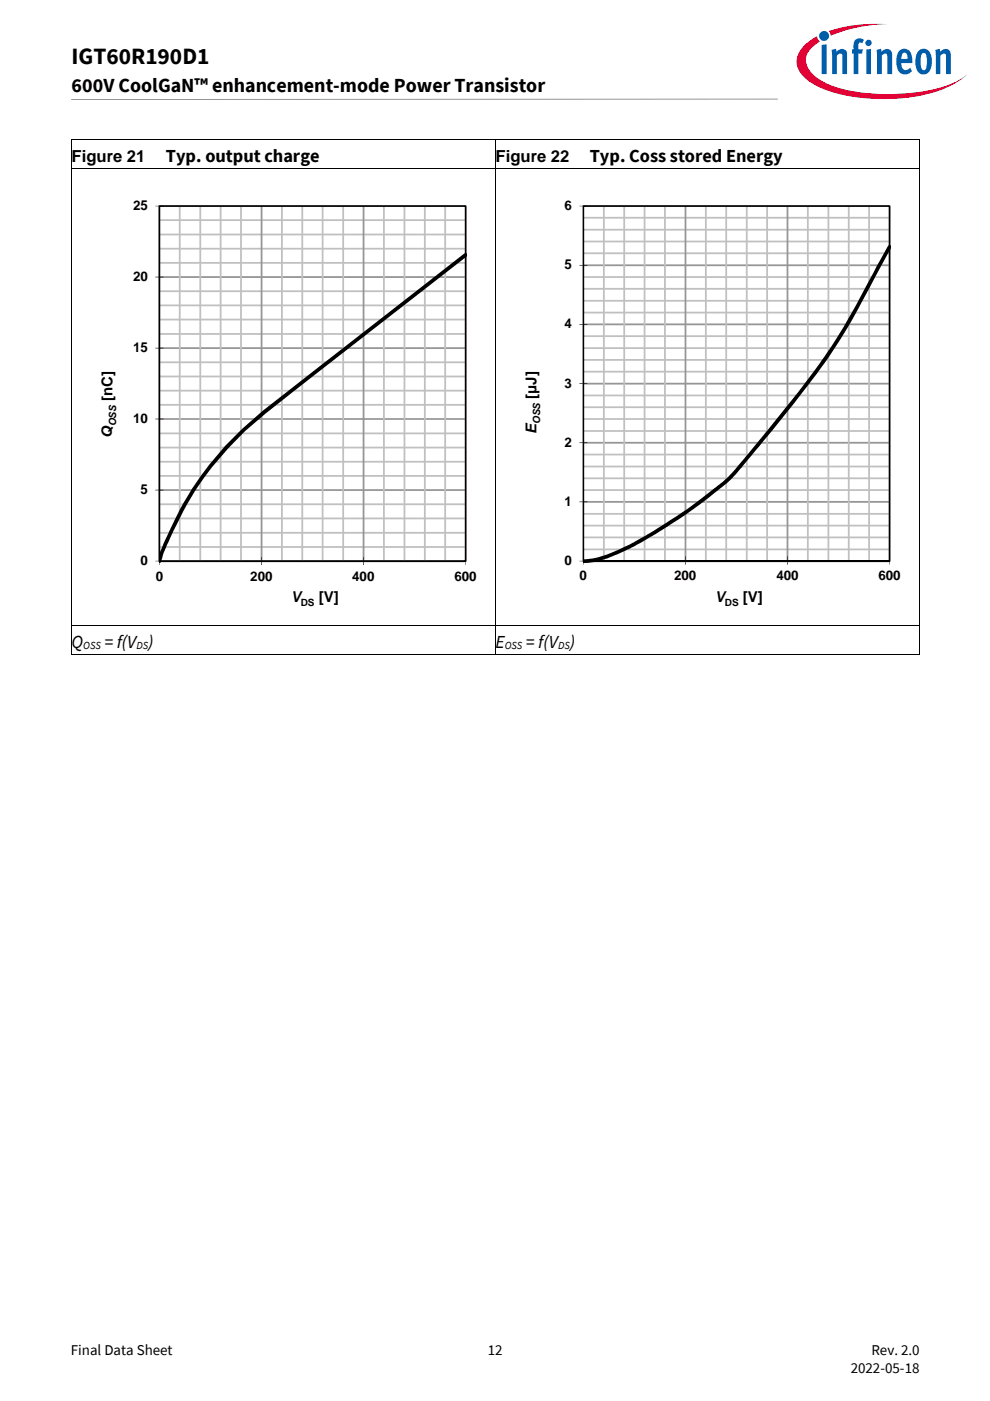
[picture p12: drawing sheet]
<svg xmlns="http://www.w3.org/2000/svg" width="210mm" height="297mm" viewBox="0 0 210 297" stroke-linecap="round" stroke-linejoin="round" font-family="sans-serif">
<path d="M175.8 6.6l.3 .4 .1 .6a31.5 31.5 0 0 1 12.1-2.5 33.4 33.4 0 0 0-12.5 1.5zM170.3 9.9a4.3 4.3 0 0 0 .2 6.5 20.3 20.3 0 0 0 11.3 4.3 36.8 36.8 0 0 0 19.1-2.2l2.5-1.3 1.7-1.4a18.6 18.6 0 0 1-9.4 3.6 44.9 44.9 0 0 1-18.4-1 10.2 10.2 0 0 1-5.8-3.8 3.5 3.5 0 0 1 1.1-4.9l1.3-.9-.4-.5-.2-.6a10.8 10.8 0 0 0-3 2.2z" fill-rule="evenodd" fill="#e30034"/>
<path d="M173.7 7.6a1.06 1.06 0 0 0 2.1 0 1.06 1.06 0 0 0-2.1 0zM174.3 9.5v6.2h1v-6.3zM176.4 10.6l.1 5.1h1v-3.9a.62 .62 0 0 1 .8-.5 .62 .62 0 0 1 .4 .9v3.5h1v-4a1.14 1.14 0 0 0-.7-1.3 1.14 1.14 0 0 0-1.3 .3l-.3 .3-.1-.7zM181.5 8.4l-.4 .9v1.2h-.4v.8h.4v4.4h1v-4.4h.7l.2-.8h-.9v-1.2l.4-.3 .4 .2 .3-.8-1-.3zM183.8 10.5v5.2h.9v-5.3zM183.5 9.1a.7 .7 0 0 0 1.4 0 .7 .7 0 0 0-1.4 0zM185.9 10.6l.1 5.1h1v-3.9a.76 .76 0 0 1 1.1-.3l.1 4.2h1v-4a1.2 1.2 0 0 0-.8-1.3 1.2 1.2 0 0 0-1.4 .6l-.1-.7zM190.8 10.7a4 4 0 0 0 .3 4.9 1.83 1.83 0 0 0 2.3-.5l-.4-.7a.98 .98 0 0 1-1.1 .4 .98 .98 0 0 1-.7-1v-.4h2.3a2.63 2.63 0 0 0-1.3-3 1.47 1.47 0 0 0-1.4 .3zM191.4 11.4a.66 .66 0 0 1 .9-.1 .66 .66 0 0 1 .2 .8v.4h-1.3zM195 10.6a4 4 0 0 0-.1 4.9 1.64 1.64 0 0 0 2.6-1.3l.1-.6a2.81 2.81 0 0 0-1.2-3.2h-1zM195.6 11.4l.3-.2a1.17 1.17 0 0 1 .7 1.4v.8a1.31 1.31 0 0 1-.6 1.5 1.51 1.51 0 0 1-.8-1.9l.1-.8zM198.4 10.6l.1 5.1h1v-3.9a.82 .82 0 0 1 1.1-.3l.1 4.2h1v-4a1.19 1.19 0 0 0-.8-1.3 1.19 1.19 0 0 0-1.5 .6l-.1-.7z" fill-rule="evenodd" fill="#005da9"/>
<g fill="none" stroke="#000" stroke-width=".21">
<path d="M15.1 21h149.9M15.1 29.7v5.9M15.1 35.7v96.9M15.2 29.6h89.7M15.2 35.6h89.7M105 29.7v5.9M105 35.7v96.9M105.1 29.6h89.8M105.1 35.6h89.8M194.9 29.7v5.9M194.9 35.7v96.9M15.1 132.8v5.8"/>
<path d="M15.2 132.7h89.7M15.2 138.7h89.7M105 132.8v5.8M105.1 132.7h89.8M105.1 138.7h89.8M194.9 132.8v5.8"/>
</g>
<path d="M15 29.6h.2v.1h-.2zM15 35.6h.2v.1h-.2zM104.9 29.6h.2v.1h-.2zM104.9 35.6h.2v.1h-.2zM194.9 29.6h.1v.1h-.1zM194.9 35.6h.1v.1h-.1zM15 132.6h.2v.2h-.2zM15 138.6h.2v.2h-.2zM104.9 132.6h.2v.2h-.2zM104.9 138.6h.2v.2h-.2zM194.9 132.6h.1v.2h-.1zM194.9 138.6h.1v.2h-.1z" fill="#000"/>
<path d="M33.8 43.7h65v75.3h-65z" fill="#fff"/>
<path d="M33.8 115.8h65v.4h-65zM33.8 112.8h65v.4h-65zM33.8 109.7h65v.4h-65zM33.8 106.7h65v.4h-65zM33.8 100.7h65v.4h-65zM33.8 97.7h65v.4h-65zM33.8 94.7h65v.4h-65zM33.8 91.7h65v.4h-65zM33.8 85.6h65v.4h-65zM33.8 82.6h65v.4h-65zM33.8 79.6h65v.4h-65zM33.8 76.6h65v.4h-65zM33.8 70.6h65v.4h-65zM33.8 67.6h65v.3h-65zM33.8 64.6h65v.3h-65zM33.8 61.6h65v.3h-65zM33.8 55.5h65v.4h-65zM33.8 52.5h65v.4h-65zM33.8 49.5h65v.4h-65zM33.8 46.5h65v.4h-65z" fill="#c0c0c0"/>
<path d="M33.8 118.8h65v.4h-65zM33.8 103.7h65v.4h-65zM33.8 88.6h65v.4h-65zM33.8 73.6h65v.4h-65zM33.8 58.6h65v.3h-65zM33.8 43.5h65v.4h-65z" fill="#969696"/>
<path d="M37.9 43.7h.4v75.3h-.4zM42.3 43.7h.4v75.3h-.4zM46.6 43.7h.4v75.3h-.4zM50.9 43.7h.4v75.3h-.4zM59.6 43.7h.4v75.3h-.4zM63.9 43.7h.4v75.3h-.4zM68.2 43.7h.4v75.3h-.4zM72.6 43.7h.4v75.3h-.4zM81.2 43.7h.4v75.3h-.4zM85.6 43.7h.4v75.3h-.4zM89.9 43.7h.4v75.3h-.4zM94.2 43.7h.4v75.3h-.4z" fill="#c0c0c0"/>
<path d="M55.3 43.7h.4v75.3h-.4zM76.9 43.7h.4v75.3h-.4zM98.6 43.7h.3v75.3h-.3z" fill="#969696"/>
<g fill="#000">
<path d="M51.4 90.9l4.4-3.9 42.7-33.3 .5 .1v.6l-13 10.1a881.4 881.4 0 0 0-34.1 26.9 70.9 70.9 0 0 0-16.7 24.8l-1.1 3.1h-.4v-1.2a23.7 23.7 0 0 1 2.5-6 65.1 65.1 0 0 1 15.2-21.2z"/>
<path d="M33.7 43.6h65.2v75.5h-65.2zM34 43.7v75.3l-.2-.2h65l-.2 .2v-75.3l.2 .2h-65z"/>
<path d="M32.9 118.9l1.8 .1zM32.9 103.8h1.8v.2h-1.8zM32.9 88.8h1.8v.1h-1.8zM32.9 73.7h1.8v.2h-1.8zM32.9 58.7h1.8v.1h-1.8zM32.9 43.6l1.8 .1z"/>
<path d="M33.8 118.1l.1 1.7zM55.4 118.1h.1v1.7h-.1zM77 118.1h.2v1.7h-.2zM98.7 118.1l.1 1.7z"/>
</g>
<path d="M33.8 43.7v75.3h65" fill="none" stroke="#000" stroke-width=".21"/>
<path d="M123.7 43.7h65v75.3h-65z" fill="#fff"/>
<path d="M123.7 116.3h65v.4h-65zM123.7 113.8h65v.3h-65zM123.7 111.3h65v.3h-65zM123.7 108.8h65v.3h-65zM123.7 103.7h65v.4h-65zM123.7 101.2h65v.4h-65zM123.7 98.7h65v.4h-65zM123.7 96.2h65v.4h-65zM123.7 91.2h65v.4h-65zM123.7 88.6h65v.4h-65zM123.7 86.1h65v.4h-65zM123.7 83.7h65v.3h-65zM123.7 78.6h65v.4h-65zM123.7 76.1h65v.4h-65zM123.7 73.6h65v.4h-65zM123.7 71.1h65v.4h-65zM123.7 66.1h65v.4h-65zM123.7 63.6h65v.4h-65zM123.7 61h65v.4h-65zM123.7 58.6h65v.3h-65zM123.7 53.5h65v.4h-65zM123.7 51h65v.4h-65zM123.7 48.5h65v.4h-65zM123.7 46h65v.4h-65z" fill="#c0c0c0"/>
<path d="M123.7 118.8h65v.4h-65zM123.7 106.2h65v.4h-65zM123.7 93.7h65v.4h-65zM123.7 81.2h65v.3h-65zM123.7 68.6h65v.4h-65zM123.7 56h65v.4h-65zM123.7 43.5h65v.4h-65z" fill="#969696"/>
<path d="M127.9 43.7h.4v75.3h-.4zM132.2 43.7h.4v75.3h-.4zM136.5 43.7h.4v75.3h-.4zM140.8 43.7h.4v75.3h-.4zM149.5 43.7h.4v75.3h-.4zM153.8 43.7h.4v75.3h-.4zM158.2 43.7h.4v75.3h-.4zM162.5 43.7h.4v75.3h-.4zM171.2 43.7h.3v75.3h-.3zM175.5 43.7h.4v75.3h-.4zM179.8 43.7h.4v75.3h-.4zM184.1 43.7h.4v75.3h-.4z" fill="#c0c0c0"/>
<path d="M145.2 43.7h.4v75.3h-.4zM166.8 43.7h.4v75.3h-.4zM188.5 43.7h.3v75.3h-.3z" fill="#969696"/>
<g fill="#000">
<path d="M188.5 52h.2a.39 .39 0 0 1 .2 .5l-3 5.7a139.2 139.2 0 0 1-18.8 28.9l-5.4 6.7a72.7 72.7 0 0 1-8 9l-1.3 1.1a107.1 107.1 0 0 1-21.4 13.6l-2.1 .9-2.3 .6-1.3 .3h-1.5a.44 .44 0 0 1-.1-.7 .44 .44 0 0 1 .6 0l2.3-.4 3-1 4-1.8 4.2-2.4a109.4 109.4 0 0 0 17-12.3l5.1-6a226.8 226.8 0 0 0 18.3-24.2 202 202 0 0 0 7.8-14.1z"/>
<path d="M123.6 43.6h65.2v75.5h-65.2zM123.9 43.7v75.3l-.2-.2h65l-.2 .2v-75.3l.2 .2h-65z"/>
<path d="M122.9 118.9l1.7 .1zM122.9 106.3h1.7v.2h-1.7zM122.9 93.8h1.7v.1h-1.7zM122.9 81.3h1.7v.1h-1.7zM122.9 68.7h1.7v.1h-1.7zM122.9 56.2h1.7v.1h-1.7zM122.9 43.6l1.7 .1z"/>
<path d="M123.7 118l.1 1.7zM145.3 118h.2v1.7h-.2zM167 118h.1v1.7h-.1zM188.6 118l.1 1.7z"/>
</g>
<path d="M123.7 43.7v75.3M123.7 118.8h65" fill="none" stroke="#000" stroke-width=".21"/>
<text font-size="4.9" x="15.2" y="13.6">IGT60R190D1</text>
<text font-size="4.2" x="15.2" y="19.5">600V CoolGaN™ enhancement-mode Power Transistor</text>
<g font-size="3.9">
<text x="35.2" y="34.3">Typ. output charge</text>
<text x="125.1" y="34.3">Typ. Coss stored Energy</text>
<text x="15.2" y="137.3">Q</text>
<text x="22.1" y="137.3">= f(V )</text>
<text x="105.1" y="137.3">E</text>
<text x="111.5" y="137.3">= f(V )</text>
</g>
<g font-size="3.5">
<text x="15.2" y="34.3">Figure 21</text>
<text x="105.1" y="34.3">Figure 22</text>
</g>
<g font-size="3.2">
<text x="23.9" y="85" transform="rotate(-90 23.9 85)">[nC]</text>
<text x="113.8" y="84.5" transform="rotate(-90 113.8 84.5)">[μJ]</text>
<text x="23.9" y="92.8" transform="rotate(-90 23.9 92.8)">Q</text>
<text x="113.8" y="92" transform="rotate(-90 113.8 92)">E</text>
<text x="61.7" y="127.7">V</text>
<text x="67.6" y="127.7">[V]</text>
<text x="151.6" y="127.7">V</text>
<text x="157.6" y="127.7">[V]</text>
<text x="15" y="287.2">Final Data Sheet</text>
<text x="103.5" y="287.2">12</text>
<text x="184.8" y="287.2">Rev. 2.0</text>
<text x="180.5" y="291.2">2022-05-18</text>
</g>
<g font-size="2.8">
<text x="28.2" y="44.5">25</text>
<text x="119.7" y="44.5">6</text>
<text x="28.2" y="59.6">20</text>
<text x="119.7" y="57.1">5</text>
<text x="119.7" y="69.6">4</text>
<text x="28.2" y="74.7">15</text>
<text x="119.7" y="82.2">3</text>
<text x="28.2" y="89.7">10</text>
<text x="119.7" y="94.7">2</text>
<text x="29.8" y="104.8">5</text>
<text x="119.7" y="107.3">1</text>
<text x="29.8" y="119.8">0</text>
<text x="119.7" y="119.8">0</text>
<text x="33" y="123.1">0</text>
<text x="53.1" y="123.1">200</text>
<text x="74.7" y="123.1">400</text>
<text x="96.4" y="123.1">600</text>
<text x="122.9" y="123.1">0</text>
<text x="143" y="123.1">200</text>
<text x="164.7" y="123.1">400</text>
<text x="186.3" y="123.1">600</text>
</g>
<g font-size="2.3">
<text x="17.6" y="137.6">OSS</text>
<text x="29" y="137.6">DS</text>
<text x="107.1" y="137.6">OSS</text>
<text x="118.4" y="137.6">DS</text>
</g>
<g font-size="2.1">
<text x="114.6" y="89.9" transform="rotate(-90 114.6 89.9)">OSS</text>
<text x="24.6" y="90.4" transform="rotate(-90 24.6 90.4)">OSS</text>
<text x="63.8" y="128.5">DS</text>
<text x="153.8" y="128.5">DS</text>
</g>
</svg>
